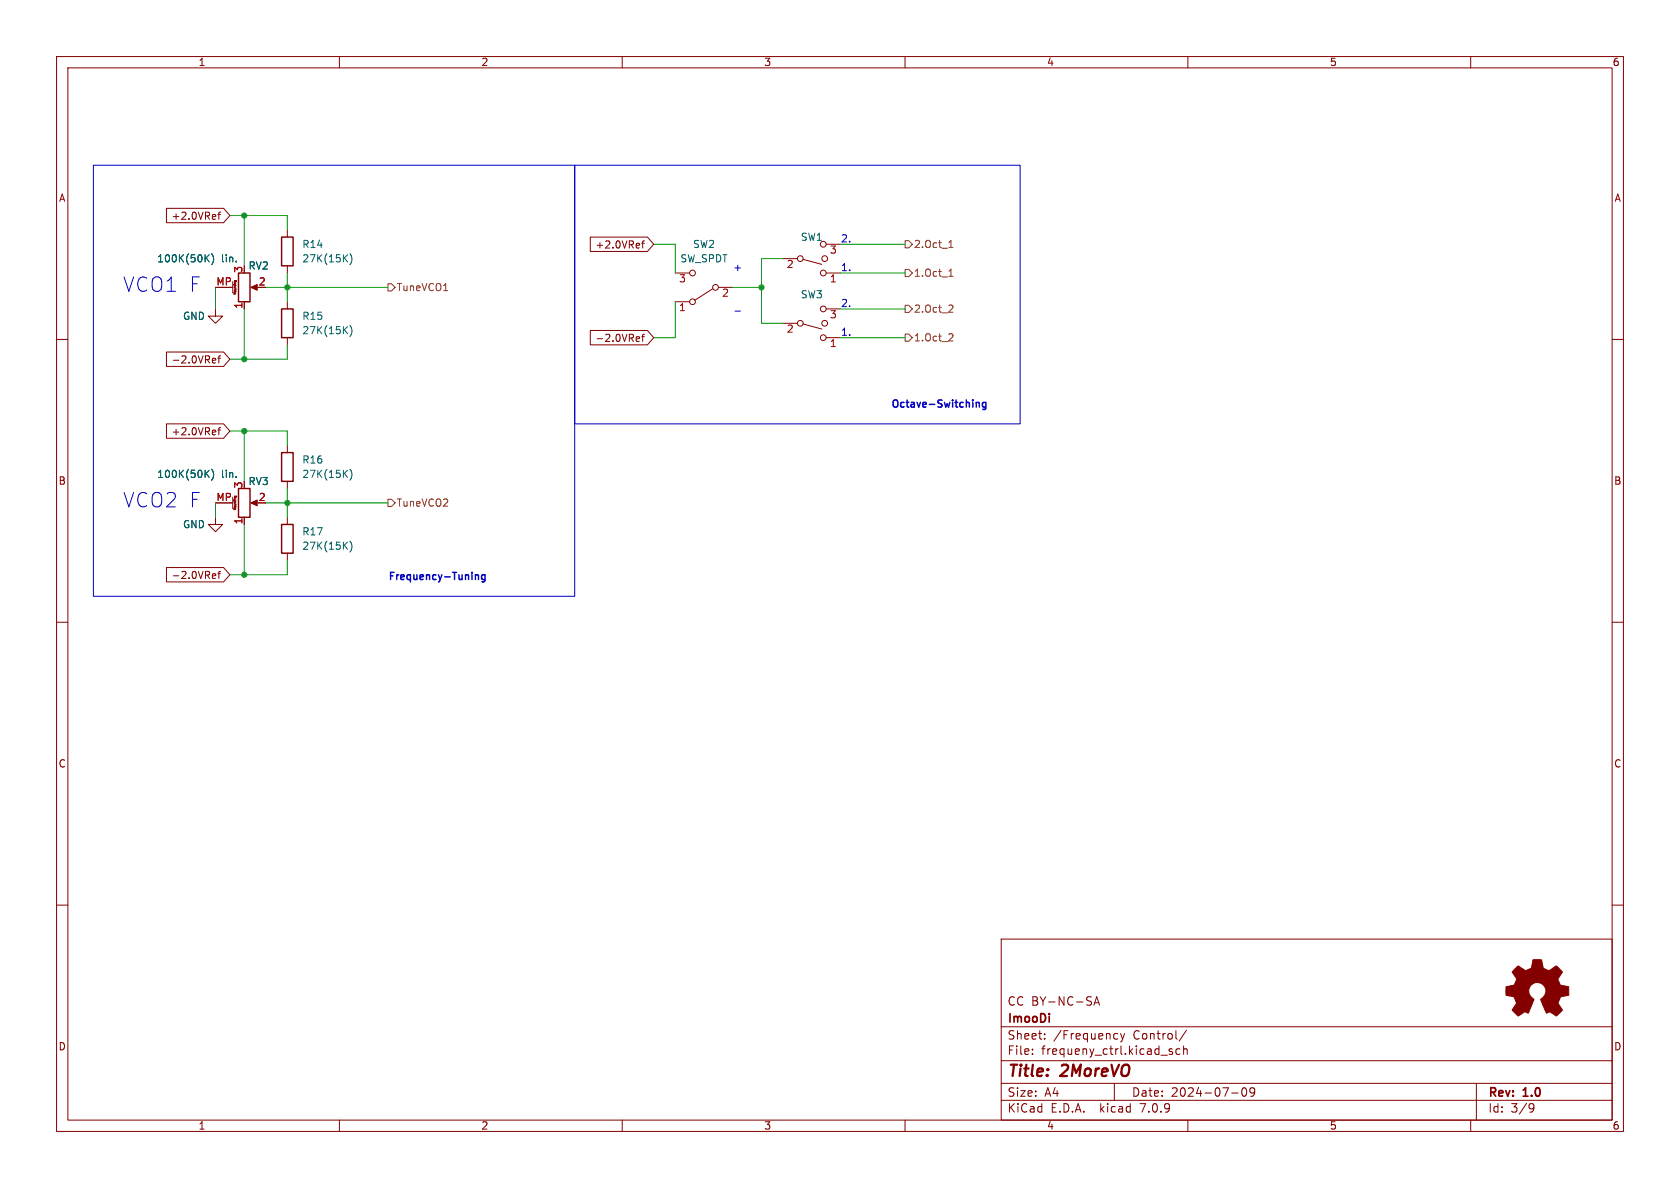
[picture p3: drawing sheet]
<svg xmlns="http://www.w3.org/2000/svg" width="297mm" height="210mm" viewBox="0 0 297 210" stroke-linecap="round" stroke-linejoin="round" font-family="sans-serif">
<g fill="none" stroke="#840000" stroke-width=".18">
<path d="M10 10h277v190h-277zM12 12h273v186h-273zM60 10v2M110 10v2M160 10v2M210 10v2M260 10v2M29.4 36.8h10.1l1.1 1.3-1.1 1.3h-10.1zM38.5 37.9h.5M39 37.5l-.3 .2v1.1M10 60h2M38.1 54.6v1.3h-1.3l1.3 1.3 1.3-1.3h-1.3"/>
<path d="M38.1 50.8h3M41.1 49.8v2M41.3 50.5h.3M41.4 49.6h.4M41.4 49.6l.1 .2h.2M41.5 49.6h-.1M41.7 49.6h.1M41.7 49.8h.1M41.7 51.7h-.4l.3 .2-.3 .1h.4M41.7 49.6v.2M41.8 49.6h.1M41.8 49.6v.2"/>
<path d="M43.2 53.3v1.3M44.7 50.8h1M50.8 40.6v1.3M50.8 47v1.3M50.8 53.3v1.3M50.8 59.7v1.3M104.4 58.4h10.1l1.1 1.3-1.1 1.3h-10.1zM104.4 41.9h10.1l1.1 1.3-1.1 1.3h-10.1zM112.7 59.5l.3 .1 .1 .2-.6 .1M113.4 59.5h.5M113.4 43h.5M113.9 42.6l-.3 .2v1.1"/>
<path d="M113.9 59.1l-.3 .2v1.1M119.4 53.3h2.5M119.4 48.3h2.5M126 51.1l-3.2 2M127 50.8h2.5M138.4 45.7h2.6M138.4 57.2h2.6M142 45.8l3.3 .9M142 57.3l3.3 .9M146 48.3h2.6M146 43.2h2.6M146 59.7h2.6"/>
<path d="M146 54.6h2.6M285 60h2M29.4 62.2h10.1l1.1 1.3-1.1 1.3h-10.1zM29.4 74.9h10.1l1.1 1.3-1.1 1.3h-10.1zM37.7 63.3l.4 .1v.2l-.6 .1M38.1 64.1l-.4 .1M38.5 63.3h.5M38.5 76h.5M39 62.9l-.3 .2v1.1M39 75.6l-.3 .2v1.1M50.8 78.7v1.3M113 60.3l-.3 .1"/>
<path d="M38.1 91.4v1.3h-1.3l1.3 1.3 1.3-1.3h-1.3M38.1 88.9h3M41.1 87.9v2M41.3 88.6h.3M41.4 87.7l.1 .2h.2M41.4 87.7h.4M41.5 87.7h-.1M41.7 87.7h.1M41.7 87.9h.1M41.7 87.7v.2M41.7 89.8h-.4l.3 .2-.3 .1h.4M41.8 87.7h.1"/>
<path d="M41.8 87.7v.2M43.2 91.4v1.3M44.7 88.9h1M50.8 85.1v1.3M50.8 91.4v1.3M50.8 97.8v1.3M10 110h2M29.4 100.3h10.1l1.1 1.3-1.1 1.3h-10.1zM37.7 101.4l.4 .1v.2l-.6 .1M38.1 102.2l-.4 .1M38.5 101.4h.5M39 101l-.3 .2v1.1"/>
<path d="M285 110h2M10 160h2M285 160h2M177 166h108v32h-108zM193.4 177.7l.5-1.5 .5 1.5M193.5 177.3h.7M60 198v2M110 198v2M160 198v2M177 194.5h108M177 191.5h108M177 187.5h108"/>
<path d="M177 181.5h108M182.5 186.3v.1M182.5 185.5v.1M184.7 183.6v.1M184.7 182.8v.1M197 191.5v3M197.2 182.7l.4 .1M197.6 183.6l-.4 .1M198.1 182.7l.4 1M198.5 183.7l-.2 .4-.2 .1M198.8 182.7l-.3 1M207.2 185.5l-.3-.1-.2 .2v.2l.5 .2v.3h-.5"/>
<path d="M208.6 185.5l-.4-.1-.3 .3v.4l.1 .2h.6M209.2 185.5l.3-.1 .3 .1 .1 .9M209.2 184.9v1.5M209.7 182.1l-1.2 2M210 198v2M217.7 193.2h1.2M219.7 192.4l.2-.1a.81 .81 0 0 1 .6 .6 .81 .81 0 0 1-.3 .8l-.2 .1a.81 .81 0 0 1-.3-1.4zM221.8 192.9l-.3 .3h-.3l-.2-.3 .1-.5 .4-.1 .2 .1a.99 .99 0 0 1-.3 1.4h-.3M260 198v2M261 191.5v6.5M270.6 195.1l.5 .1a.99 .99 0 0 1-.4 1.4h-.2M271.2 195.7l-.3 .3h-.3"/>
<circle cx="122.4" cy="53.3" r=".51"/>
<circle cx="122.4" cy="48.3" r=".51"/>
<circle cx="126.5" cy="50.8" r=".51"/>
<circle cx="141.5" cy="45.7" r=".51"/>
<circle cx="141.5" cy="57.2" r=".51"/>
<circle cx="145.5" cy="48.3" r=".51"/>
<circle cx="145.5" cy="43.2" r=".51"/>
<circle cx="145.5" cy="54.6" r=".51"/>
<circle cx="145.5" cy="59.7" r=".51"/>
<circle cx="145.8" cy="57.2" r=".51"/>
<circle cx="145.8" cy="45.7" r=".51"/>
</g>
<path d="M42.2 48.3h2v5h-2zM49.8 54.6h2v5.1h-2zM49.8 41.9h2v5.1h-2zM42.2 86.4h2v5h-2zM49.8 80h2v5.1h-2zM49.8 92.7h2v5.1h-2z" fill="none" stroke="#840000" stroke-width=".25"/>
<g fill="none" stroke="#006464" stroke-width=".18">
<path d="M36.4 45.6l.6 .7M37 45l-.7 .8M37.4 44.8a1.46 1.46 0 0 1 0 2M60.9 58.3l.5 .7M60.9 45.6l.5 .7M61.4 57.7l-.7 .8M61.4 45l-.7 .8M61.9 57.5a1.46 1.46 0 0 1 0 2M61.9 44.8a1.46 1.46 0 0 1 0 2M36.4 83.7l.6 .7M37 83.1l-.7 .8M37.4 82.9a1.46 1.46 0 0 1 0 2"/>
<path d="M60.9 83.7l.5 .7M60.9 96.4l.5 .7M61.4 83.1l-.7 .8M61.4 95.8l-.7 .8M61.9 82.9a1.46 1.46 0 0 1 0 2M61.9 95.6a1.46 1.46 0 0 1 0 2"/>
</g>
<g fill="#840000" stroke="#840000" stroke-width=".18">
<path d="M44.3 50.8l1.2-.5v1z"/>
<path d="M44.3 88.9l1.2-.5v1z"/>
<path d="M267.8 171.2l.6-.5 .9 .6a.62 .62 0 0 0 1 0l.2-.1a1.62 1.62 0 0 0 .5-1.3l.1-.3 1.4 .1 .2 .7a.74 .74 0 0 0 .7 1l.5 .2 1.3-.9 1 1.1-.4 .7a.75 .75 0 0 0-.2 1.2l.2 .4 1.5 .3v1.5l-1.4 .3-.1 .1a1.23 1.23 0 0 0-.2 1.2l.6 1-.1 .2-1 .9-.8-.5a.54 .54 0 0 0-.8 0l-1.1-2.4a2.33 2.33 0 0 0 .9-1.9 1.54 1.54 0 0 0-2.5-.7 1.54 1.54 0 0 0 .4 2.6l-1.1 2.4a.69 .69 0 0 0-1.1 .1l-.6 .4-1.1-1.1 .8-1.2-.2-.5a.71 .71 0 0 0-.9-.7l-.8-.2v-1.5l.5-.1a1.11 1.11 0 0 0 1.2-.7 .72 .72 0 0 0-.2-1.2l-.4-.6z"/>
</g>
<path d="M68.6 50.2h.6l.6 .6-.6 .6h-.6zM160 42.5h.7l.6 .7-.6 .6h-.7zM160 59.1h.7l.6 .6-.6 .6h-.7zM160 54h.7l.6 .6-.6 .6h-.7zM160 47.6h.7l.6 .7-.6 .6h-.7zM167.7 43.8h.8M167.7 48.8h.8M167.9 42.8l.2-.3v1.3M167.9 47.9l.2-.3v1.2M167.9 59l.5 .1 .1 .3-.8 .9h.8M167.9 53.9l.5 .1 .1 .3-.8 .9h.8M68.6 88.3h.6l.6 .6-.6 .6h-.6z" fill="none" stroke="#725600" stroke-width=".18"/>
<path d="M16.5 29.2h85.1v76.2h-85.1zM101.6 29.2h78.7v45.7h-78.7zM129.9 55h1" fill="none" stroke="#0000c2" stroke-width=".18"/>
<path d="M172.8 71.1l.3 .2v.7M174.3 71.2l-.4-.1-.2 .3 .1 .5h.5M174.3 71.1v1.1l-.3 .2-.3-.1M84.4 101.6l.2 .2v.7M85.7 101.6v1l-.2 .3-.3-.1M85.7 101.7l-.3-.1-.3 .2 .2 .6h.4" fill="none" stroke="#0000c2" stroke-width=".25"/>
<g fill="none" stroke="#009600" stroke-width=".18">
<path d="M40.6 38.1h10.2v2.5M43.2 38.1v8.9M38.1 50.8v3.8M43.2 54.6v8.9M47 50.8h21.6M50.8 48.3v5M115.6 43.2h3.8v5.1M119.4 53.3v6.4h-3.8M129.5 50.8h5.1M138.4 45.7h-3.8v11.5h3.8M148.6 43.2h11.4M148.6 59.7h11.4"/>
<path d="M148.6 48.3h11.4M148.6 54.6h11.4M40.6 76.2h10.2v2.5M43.2 76.2v8.9M50.8 61v2.5h-10.2M38.1 88.9v2.5M43.2 92.7v8.9M47 88.9h21.6M50.8 86.4v5M50.8 99.1v2.5h-10.2"/>
</g>
<g fill="#009600" stroke="#009600" stroke-width=".18">
<circle cx="43.2" cy="63.5" r=".46"/>
<circle cx="50.8" cy="88.9" r=".46"/>
<circle cx="43.2" cy="101.6" r=".46"/>
<circle cx="43.2" cy="38.1" r=".46"/>
<circle cx="43.2" cy="76.2" r=".46"/>
<circle cx="50.8" cy="50.8" r=".46"/>
<circle cx="134.6" cy="50.8" r=".46"/>
</g>
<g font-size="3.5" fill="#0000c2">
<text x="21.6" y="51.8">VCO1 F</text>
<text x="21.6" y="89.9">VCO2 F</text>
</g>
<g font-size="2.8" fill="#840000">
<text x="178" y="190.9">Title:</text>
<text x="187.7" y="190.9">2MoreVO</text>
</g>
<g font-size="2.1" fill="#840000">
<text x="178" y="178">CC BY-NC-SA</text>
<text x="178" y="184">Sheet:</text>
<text x="178" y="181.2">ImooDi</text>
<text x="186.2" y="184">/Frequency</text>
<text x="200.4" y="184">Control/</text>
<text x="178" y="186.7">File:</text>
<text x="184.1" y="186.7">frequeny_ctrl.kicad_sch</text>
<text x="178" y="196.9">KiCad</text>
<text x="178" y="194.1">Size:</text>
<text x="184.7" y="194.1">A4</text>
<text x="185.7" y="196.9">E.D.A.</text>
<text x="194.6" y="196.9">kicad</text>
<text x="200" y="194.1">Date:</text>
<text x="201.8" y="196.9">7.0.9</text>
<text x="207" y="194.1">2024-07-09</text>
<text x="263" y="194.3">Rev:</text>
<text x="263" y="196.9">Id:</text>
<text x="267.1" y="196.9">3/9</text>
<text x="269.4" y="194.3">1.0</text>
</g>
<g font-size="1.8" fill="#840000">
<text x="35" y="11.9">1</text>
<text x="85" y="11.9">2</text>
<text x="135" y="11.9">3</text>
<text x="185" y="11.9">4</text>
<text x="235" y="11.9">5</text>
<text x="285" y="11.9">6</text>
<text x="10.3" y="35.9">A</text>
<text x="285.3" y="35.9">A</text>
<text x="30.2" y="39.1">+2.0VRef</text>
<text x="105.2" y="44.1">+2.0VRef</text>
<text x="30.2" y="64.5">-2.0VRef</text>
<text x="105.2" y="60.6">-2.0VRef</text>
<text x="30.2" y="77.2">+2.0VRef</text>
<text x="10.3" y="85.9">B</text>
<text x="285.3" y="85.9">B</text>
<text x="30.2" y="102.6">-2.0VRef</text>
<text x="10.3" y="135.9">C</text>
<text x="285.3" y="135.9">C</text>
<text x="10.3" y="185.9">D</text>
<text x="285.3" y="185.9">D</text>
<text x="35" y="199.9">1</text>
<text x="85" y="199.9">2</text>
<text x="135" y="199.9">3</text>
<text x="185" y="199.9">4</text>
<text x="235" y="199.9">5</text>
<text x="285" y="199.9">6</text>
</g>
<g font-size="1.8" fill="#006464">
<text x="27.7" y="46.6">100K(50K)</text>
<text x="39.1" y="46.6">lin.</text>
<text x="43.8" y="47.9">RV2</text>
<text x="53.3" y="44">R14</text>
<text x="53.3" y="46.6">27K(15K)</text>
<text x="120.2" y="46.6">SW_SPDT</text>
<text x="122.4" y="44">SW2</text>
<text x="141.5" y="42.8">SW1</text>
<text x="141.5" y="52.9">SW3</text>
<text x="32.3" y="56.7">GND</text>
<text x="53.3" y="56.7">R15</text>
<text x="53.3" y="59.3">27K(15K)</text>
<text x="53.3" y="82.1">R16</text>
<text x="27.7" y="84.7">100K(50K)</text>
<text x="39.1" y="84.7">lin.</text>
<text x="43.8" y="86">RV3</text>
<text x="53.3" y="84.7">27K(15K)</text>
<text x="32.3" y="93.6">GND</text>
<text x="53.3" y="94.8">R17</text>
<text x="53.3" y="97.4">27K(15K)</text>
</g>
<g font-size="1.8" fill="#a90000">
<text x="139" y="47.7">2</text>
<text x="146.6" y="45.2">3</text>
<text x="38.2" y="50.5">MP</text>
<text x="42.9" y="48.3" transform="rotate(-90 42.9 48.3)">3</text>
<text x="45.6" y="50.5">2</text>
<text x="119.9" y="50.2">3</text>
<text x="127.6" y="52.8">2</text>
<text x="146.6" y="50.2">1</text>
<text x="42.9" y="54.7" transform="rotate(-90 42.9 54.7)">1</text>
<text x="119.9" y="55.3">1</text>
<text x="139" y="59.1">2</text>
<text x="146.6" y="56.6">3</text>
<text x="146.6" y="61.7">1</text>
<text x="38.2" y="88.6">MP</text>
<text x="42.9" y="86.4" transform="rotate(-90 42.9 86.4)">3</text>
<text x="45.6" y="88.6">2</text>
<text x="42.9" y="92.8" transform="rotate(-90 42.9 92.8)">1</text>
</g>
<g font-size="1.8" fill="#0000c2">
<text x="148.6" y="42.9">2.</text>
<text x="129.5" y="48">+</text>
<text x="148.6" y="48">1.</text>
<text x="148.6" y="59.4">1.</text>
<text x="148.6" y="54.4">2.</text>
<text x="157.5" y="72.1">Octave-Switching</text>
<text x="68.6" y="102.6">Frequency-Tuning</text>
</g>
<g font-size="1.8" fill="#725600">
<text x="161.5" y="44">2.Oct_1</text>
<text x="70" y="51.7">TuneVCO1</text>
<text x="161.5" y="49.1">1.Oct_1</text>
<text x="161.5" y="55.5">2.Oct_2</text>
<text x="161.5" y="60.6">1.Oct_2</text>
<text x="70" y="89.8">TuneVCO2</text>
</g>
<g font-size=".5" fill="#840000">
<text x="41.9" y="52.3" transform="rotate(-90 41.9 52.3)">Mounting</text>
<text x="41.9" y="90.4" transform="rotate(-90 41.9 90.4)">Mounting</text>
</g>
</svg>
